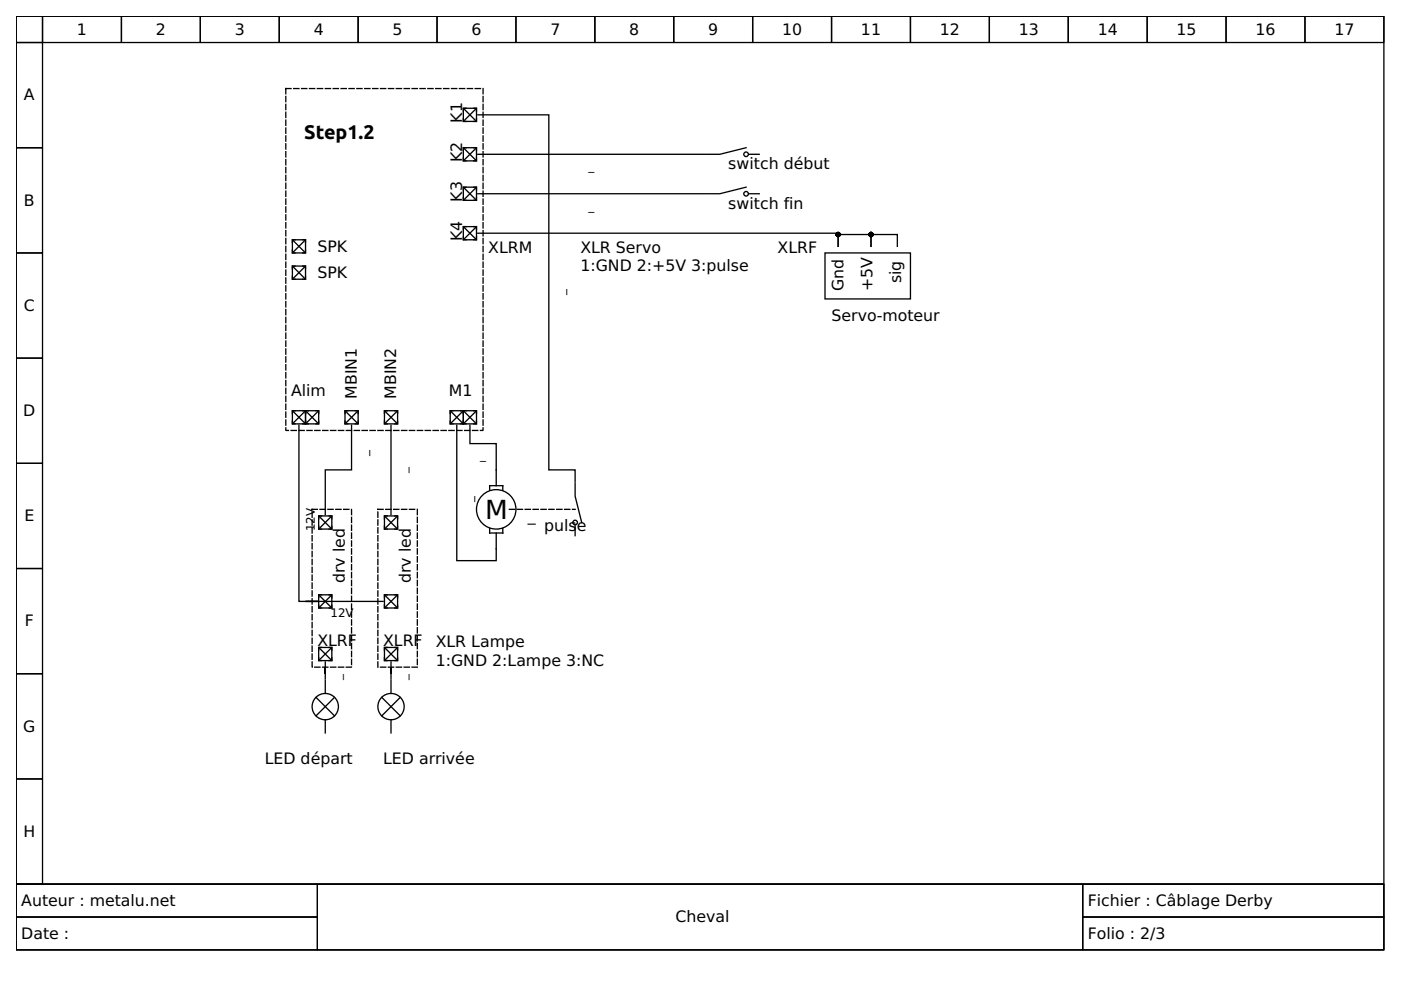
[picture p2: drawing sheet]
<svg xmlns="http://www.w3.org/2000/svg" width="297mm" height="210mm" viewBox="0 0 297 210" stroke-linecap="round" stroke-linejoin="round" font-family="sans-serif">
<g fill="none" stroke="#000" stroke-width=".28">
<path d="M3.4 3.4h290v184.1h-290zM3.4 3.4h5.6v5.6h-5.6zM3.4 9h5.6v22.3h-5.6zM9 3.4h16.7v5.6h-16.7zM25.7 3.4h16.8v5.6h-16.8zM42.5 3.4h16.7v5.6h-16.7zM59.2 3.4h16.7v5.6h-16.7zM75.9 3.4h16.8v5.6h-16.8zM92.7 3.4h16.7v5.6h-16.7zM109.4 3.4h16.7v5.6h-16.7zM126.1 3.4h16.7v5.6h-16.7zM142.8 3.4h16.8v5.6h-16.8z"/>
<path d="M159.6 3.4h16.7v5.6h-16.7zM176.3 3.4h16.7v5.6h-16.7zM193 3.4h16.8v5.6h-16.8zM209.8 3.4h16.7v5.6h-16.7zM226.5 3.4h16.7v5.6h-16.7zM243.2 3.4h16.8v5.6h-16.8zM260 3.4h16.7v5.6h-16.7zM276.7 3.4h16.7v5.6h-16.7zM3.4 31.3h5.6v22.3h-5.6zM98.2 39.7h2.8v2.8h-2.8zM98.2 23h2.8v2.7h-2.8zM98.2 31.3h2.8v2.8h-2.8z"/>
<path d="M98.2 25.2v.5h.6M98.2 33.5v.6h.6M98.3 39.8l2.6 2.6M98.3 23.1l2.6 2.5M98.3 31.4l2.6 2.6M98.8 39.7h-.6v.6M98.8 23h-.6v.5M98.8 31.3h-.6v.6M100.4 39.7h.6v.6M100.4 23h.6v.5M100.4 31.3h.6v.6M100.9 39.8l-2.6 2.6"/>
<path d="M100.9 23.1l-2.6 2.5M100.9 31.4l-2.6 2.6M101 25.2v.5h-.6M101 33.5v.6h-.6M101.3 24.4h15.1v75.2h5.5v2.5M101.3 32.7h48.2M158.2 31.3l-5.6 1.4h-2.8M158.2 39.7l-5.6 1.4h-2.8M158.9 32.7h2.1M3.4 53.6h5.6v22.3h-5.6zM62 56.4h2.8v2.8h-2.8zM62 50.8h2.8v2.8h-2.8z"/>
<path d="M62 58.6v.6h.6M62 53v.6h.6M62.1 56.5l2.6 2.6M62.1 50.9l2.6 2.6M62.6 56.4h-.6v.6M62.6 50.8h-.6v.6M64.2 56.4h.6v.6M64.2 50.8h.6v.6M64.7 56.5l-2.6 2.6M64.7 50.9l-2.6 2.6M64.8 58.6v.6h-.6M64.8 53v.6h-.6"/>
<path d="M98.2 48.1h2.8v2.7h-2.8zM98.2 50.2v.6h.6M98.2 41.9v.6h.6M98.3 48.1l2.6 2.6M98.8 48.1h-.6v.5M100.4 48.1h.6v.5M100.9 48.1l-2.6 2.6M101 50.2v.6h-.6M101 41.9v.6h-.6M101.3 41.1h48.2M101.3 49.4h76.4v2.8v-2.5h7v2.5v-2.5h5.5v2.5M158.9 41.1h2.1"/>
<path d="M174.9 53.6h18.1v9.8h-18.1zM3.4 75.9h5.6v22.3h-5.6zM3.4 98.2h5.6v22.3h-5.6zM62 87.1h2.8v2.8h-2.8zM62 89.3v.6h.6M62.1 87.2l2.6 2.6M62.6 87.1h-.6v.6M63.4 90.2v37.3h17.8M64.2 87.1h.6v.6v-.6h.6M64.2 89.9h.6v-.6v.6h.6M64.7 87.2l-2.6 2.6M64.8 87.1h2.8v2.8h-2.8z"/>
<path d="M64.9 87.2l2.6 2.6M67 87.1h.6v.6M67.5 87.2l-2.6 2.6M67.6 89.3v.6h-.6M73.1 87.1h2.8v2.8h-2.8zM73.1 89.3v.6h.6M73.2 87.2l2.6 2.6M73.7 87.1h-.6v.6M74.5 90.2v9.4h-5.5v9.5M75.3 87.1h.6v.6M75.8 87.2l-2.6 2.6M75.9 89.3v.6h-.6"/>
<path d="M81.5 87.1h2.8v2.8h-2.8zM81.5 89.3v.6h.6M81.6 87.2l2.6 2.6M82.1 87.1h-.6v.6M82.9 90.2v18.9M83.7 87.1h.6v.6M84.2 87.2l-2.6 2.6M84.3 89.3v.6h-.6M95.4 87.1h2.8v2.8h-2.8zM95.4 89.3v.6h.6M95.5 87.2l2.6 2.6M96 87.1h-.6v.6"/>
<path d="M96.8 90.2v28.7h8.4v-5.9M97.6 87.1h.6v.6v-.6h.6M97.6 89.9h.6v-.6v.6h.6M98.1 87.2l-2.6 2.6M98.2 87.1h2.8v2.8h-2.8zM98.3 87.2l2.6 2.6M99.6 90.2v3.9h5.6v8.9M100.4 87.1h.6v.6M100.9 87.2l-2.6 2.6M101 89.3v.6h-.6M67.6 109.4h2.8v2.8h-2.8zM67.6 111.6v.6h.6"/>
<path d="M67.7 109.5l2.6 2.6M68.2 109.4h-.6v.6M69.8 109.4h.6v.6M70.3 109.5l-2.6 2.6M70.4 111.6v.6h-.6M81.5 109.4h2.8v2.8h-2.8zM81.5 111.6v.6h.6M81.6 109.5l2.6 2.6M82.1 109.4h-.6v.6M83.7 109.4h.6v.6M84.2 109.5l-2.6 2.6M84.3 111.6v.6h-.6"/>
<path d="M103.8 104v-1h2.8v1M103.8 112v1h2.8v-1M121.9 102.4v2.8l1.4 5.6M121.9 111.5v2.1M3.4 120.5h5.6v22.3h-5.6zM67.6 137.3h2.8v2.8h-2.8zM67.6 126.1h2.8v2.8h-2.8zM67.6 139.5v.6h.6M67.6 128.3v.6h.6M67.7 137.4l2.6 2.6M67.7 126.2l2.6 2.6M68.2 137.3h-.6v.6"/>
<path d="M68.2 126.1h-.6v.6M69.8 137.3h.6v.6M69.8 126.1h.6v.6M70.3 137.4l-2.6 2.6M70.3 126.2l-2.6 2.6M70.4 139.5v.6h-.6M70.4 128.3v.6h-.6M81.5 137.3h2.8v2.8h-2.8zM81.5 126.1h2.8v2.8h-2.8zM81.5 139.5v.6h.6M81.5 128.3v.6h.6M81.6 137.4l2.6 2.6"/>
<path d="M81.6 126.2l2.6 2.6M82.1 137.3h-.6v.6M82.1 126.1h-.6v.6M83.7 137.3h.6v.6M83.7 126.1h.6v.6M84.2 137.4l-2.6 2.6M84.2 126.2l-2.6 2.6M84.3 139.5v.6h-.6M84.3 128.3v.6h-.6M3.4 142.8h5.6v22.4h-5.6zM67 147.9l3.9 3.9M69 140.3v3.7"/>
<path d="M69 144.2v2.8M69 152.6v2.8M70.9 147.9l-3.9 3.9M80.9 147.9l4 3.9M82.9 140.3v3.7M82.9 144.2v2.8M82.9 152.6v2.8M84.9 147.9l-4 3.9M3.4 165.2h5.6v22.3h-5.6zM3.4 187.5h290v13.9h-290z"/>
<circle cx="158.2" cy="32.7" r=".49"/>
<circle cx="158.2" cy="41.1" r=".49"/>
<circle cx="105.2" cy="108" r="4.2"/>
<circle cx="121.9" cy="110.8" r=".49"/>
<circle cx="69" cy="149.8" r="2.79"/>
<circle cx="82.9" cy="149.8" r="2.79"/>
</g>
<path d="M3.4 187.5h63.9v6.9h-63.9zM3.4 194.4h63.9v7h-63.9zM67.3 187.5h162.3v13.9h-162.3zM229.6 187.5h63.8v6.9h-63.8zM229.6 194.4h63.8v7h-63.8z" fill="none" stroke="#000" stroke-width=".21"/>
<path d="M60.6 18.8h41.8v72.5h-41.8zM66.2 108h8.3v33.5h-8.3zM80.1 108h8.4v33.5h-8.4zM108 108h13.9" fill="none" stroke="#000" stroke-width=".28" stroke-dasharray="1.1 .6"/>
<g fill="#000" stroke="#000" stroke-width=".28">
<circle cx="177.7" cy="49.7" r=".42"/>
<circle cx="184.7" cy="49.7" r=".42"/>
</g>
<text font-size="5.6" x="102.8" y="109.9">M</text>
<text font-size="4.2" x="64.5" y="29.4">Step1.2</text>
<g font-size="3.3">
<text x="16.3" y="7.3">1</text>
<text x="33" y="7.3">2</text>
<text x="49.8" y="7.3">3</text>
<text x="66.5" y="7.3">4</text>
<text x="83.2" y="7.3">5</text>
<text x="100" y="7.3">6</text>
<text x="116.7" y="7.3">7</text>
<text x="133.4" y="7.3">8</text>
<text x="150.1" y="7.3">9</text>
<text x="165.8" y="7.3">10</text>
<text x="182.5" y="7.3">11</text>
<text x="199.3" y="7.3">12</text>
<text x="216" y="7.3">13</text>
<text x="232.7" y="7.3">14</text>
<text x="249.5" y="7.3">15</text>
<text x="266.2" y="7.3">16</text>
<text x="282.9" y="7.3">17</text>
<text x="5.1" y="21.3">A</text>
<text x="98" y="26" transform="rotate(-90 98 26)">K1</text>
<text x="98" y="34.4" transform="rotate(-90 98 34.4)">K2</text>
<text x="154.4" y="35.9">switch début</text>
<text x="5.1" y="43.6">B</text>
<text x="98" y="42.8" transform="rotate(-90 98 42.8)">K3</text>
<text x="154.4" y="44.3">switch fin</text>
<text x="67.3" y="53.3">SPK</text>
<text x="98" y="51.1" transform="rotate(-90 98 51.1)">K4</text>
<text x="103.5" y="53.6">XLRM</text>
<text x="123.1" y="53.6">XLR Servo</text>
<text x="164.9" y="53.6">XLRF</text>
<text x="67.3" y="58.9">SPK</text>
<text x="123.1" y="57.5">1:GND 2:+5V 3:pulse</text>
<text x="5.1" y="65.9">C</text>
<text x="178.8" y="61.7" transform="rotate(-90 178.8 61.7)">Gnd</text>
<text x="185" y="61.7" transform="rotate(-90 185 61.7)">+5V</text>
<text x="191.1" y="60" transform="rotate(-90 191.1 60)">sig</text>
<text x="176.3" y="68.1">Servo-moteur</text>
<text x="4.9" y="88.2">D</text>
<text x="61.7" y="84">Alim</text>
<text x="75.7" y="84.6" transform="rotate(-90 75.7 84.6)">MBIN1</text>
<text x="84" y="84.6" transform="rotate(-90 84 84.6)">MBIN2</text>
<text x="95.2" y="84">M1</text>
<text x="5.2" y="110.5">E</text>
<text x="111.9" y="110.5">_</text>
<text x="115.4" y="112.6">puls</text>
<text x="122.3" y="112.6">e</text>
<text x="73.1" y="123.6" transform="rotate(-90 73.1 123.6)">drv led</text>
<text x="87.1" y="123.6" transform="rotate(-90 87.1 123.6)">drv led</text>
<text x="5.3" y="132.8">F</text>
<text x="67.3" y="137">XLRF</text>
<text x="81.2" y="137">XLRF</text>
<text x="92.4" y="137.3">XLR Lampe</text>
<text x="92.4" y="141.2">1:GND 2:Lampe 3:NC</text>
<text x="4.9" y="155.1">G</text>
<text x="56.1" y="162.1">LED départ</text>
<text x="81.2" y="162.1">LED arrivée</text>
<text x="5" y="177.4">H</text>
<text x="4.5" y="192.1">Auteur : metalu.net</text>
<text x="143.2" y="195.5">Cheval</text>
<text x="230.6" y="192.1">Fichier : Câblage Derby</text>
<text x="4.5" y="199">Date :</text>
<text x="230.6" y="199">Folio : 2/3</text>
</g>
<g font-size="2.5">
<text x="124.8" y="36.1">_</text>
<text x="124.8" y="44.4">_</text>
<text x="119.7" y="62.6" transform="rotate(-90 119.7 62.6)">_</text>
<text x="77.9" y="96.8" transform="rotate(-90 77.9 96.8)">_</text>
<text x="86.2" y="100.3" transform="rotate(-90 86.2 100.3)">_</text>
<text x="101.8" y="97.4">_</text>
<text x="100.2" y="106.4" transform="rotate(-90 100.2 106.4)">_</text>
<text x="66.7" y="112.7" transform="rotate(-90 66.7 112.7)">12V</text>
<text x="70.1" y="130.9">12V</text>
<text x="72.3" y="144.2" transform="rotate(-90 72.3 144.2)">_</text>
<text x="86.2" y="144.2" transform="rotate(-90 86.2 144.2)">_</text>
</g>
</svg>
